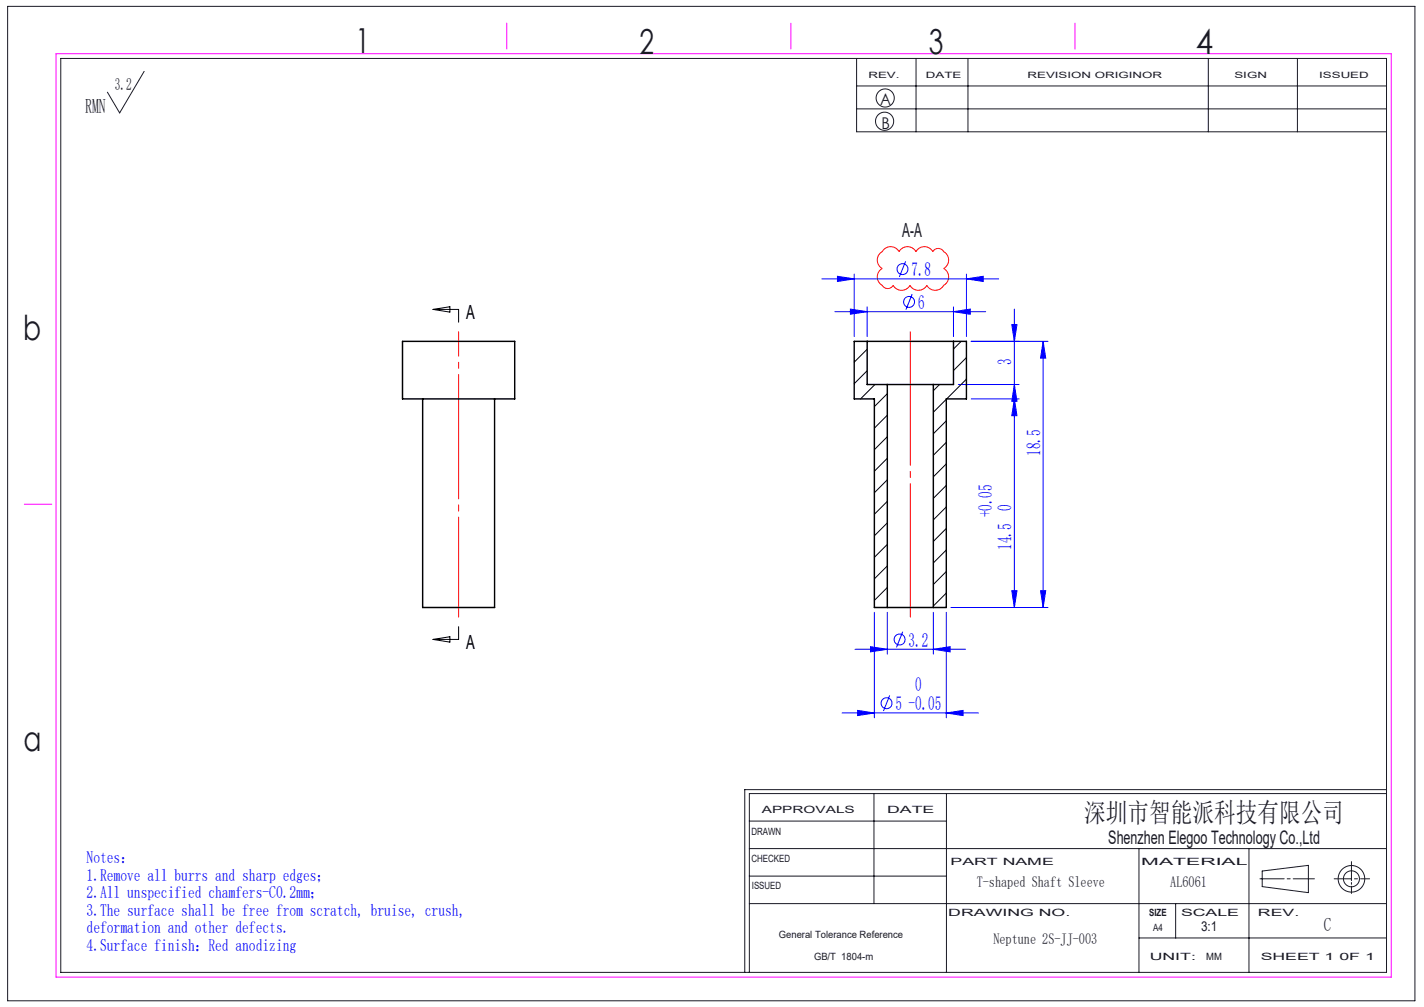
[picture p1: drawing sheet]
<svg xmlns="http://www.w3.org/2000/svg" width="297mm" height="210mm" viewBox="0 0 297 210" stroke-linecap="round" stroke-linejoin="round" font-family="sans-serif">
<g fill="none" stroke="#191924" stroke-width=".21">
<path d="M1.6 1.3h293.5v207.4h-293.5zM12.7 12.2h276.5v190.6h-276.5zM30.1 14.9l-5.1 8.6-2.6-4.3M178.7 12.2v15.3h110.5M178.7 17.9h110.5M191.1 12.2v15.3M201.9 12.2v15.3M252 12.2v15.3M270.6 12.2v15.3M178.7 22.7h110.5M156.3 177h132.9M156.3 171.2h41.1"/>
<path d="M182.3 165.5v22.9M197.4 165.5v37.3M237.6 177v25.8M260.5 177v25.8M281.9 179.7v4M289.2 165.5h-132.9v37.3M289.2 164.7h-133.9v38.1M156.3 188.4h132.9M156.3 182.7h41.1M237.6 195.6h51.6M245.2 188.4v7.2M262.8 183.3h5"/>
<path d="M263.3 181.6l9.6-1.1v5.7l-9.6-1.3zM268.5 183.3h.6M269.7 183.3h4.4M278.3 183.3h3.6M281.9 184v.4M281.9 184.8v1.5M282.5 183.3h.6M283.8 183.3h1.9"/>
<circle cx="184.5" cy="25.3" r="1.89"/>
<circle cx="184.6" cy="20.4" r="1.89"/>
<circle cx="281.9" cy="183.3" r="1.67"/>
<circle cx="281.9" cy="183.3" r="2.77"/>
</g>
<path d="M11.7 11.2h278.5v192.6h-278.5zM105.7 4.8v5.4M165 4.8v5.4M224.2 4.8v5.4M5.1 105.1h5.7" fill="none" stroke="#f0f" stroke-width=".21"/>
<g fill="none" stroke="#00f" stroke-width=".21">
<path d="M171.4 58.2h36.9M174.7 57.6l3.5 .6-3.5 .5zM178.2 57.2v13M188.9 54.5l-1.3 3.3M201.6 58.2l3.5-.6v1.1zM201.6 57.2v13M174.1 65h31.5M177.4 64.5l3.5 .5-3.5 .5zM180.9 64v6.2M190.3 61.3l-1.3 3.3M198.9 65l3.5-.5v1zM198.9 64v6.2"/>
<path d="M202.6 71.2h16M211 67.7h1.1l-.5 3.5zM211.6 64.5v62.2M217.6 71.2l.5 3.5h-1.1zM217.6 71.2v55.5M199.9 80.2h12.7M202.6 83.2h10M211.6 83.2l.5 3.5h-1.1zM211.6 80.2l.5 3.5h-1.1zM178.3 135.4h23.1M181.6 134.9l3.5 .5-3.5 .5zM182.4 127.7v22"/>
<path d="M185.1 127.7v8.7M188.3 131.7l-1.3 3.3M194.7 135.4l3.5-.5v1zM194.7 127.7v8.7M197.4 127.7v22M198.4 126.7h20.2M211 123.2h1.1l-.5 3.5zM217 123.2h1.1l-.5 3.5zM175.6 148.7h28.5M178.9 148.1l3.5 .6-3.5 .5zM185.6 145l-1.3 3.3M197.4 148.7l3.5-.6v1.1z"/>
<circle cx="188.2" cy="56.1" r="1.14"/>
<circle cx="189.6" cy="63" r="1.14"/>
<circle cx="187.6" cy="133.4" r="1.14"/>
<circle cx="184.9" cy="146.7" r="1.14"/>
</g>
<path d="M183.5 52.9l.3-.3a2.11 2.11 0 0 1 3.7-.1 2.01 2.01 0 0 1 3.5 0 2.01 2.01 0 0 1 3.5 0 1.4 1.4 0 0 1 2.5 .1 2.01 2.01 0 0 1-.2 3.4 2.11 2.11 0 0 1-.1 3.7 2.01 2.01 0 0 1-3.4-.2 2.01 2.01 0 0 1-3.5 0 2.01 2.01 0 0 1-3.5 0 1.4 1.4 0 0 1-2.5-.1 2.01 2.01 0 0 1 .2-3.4 2.01 2.01 0 0 1-.5-3.1z" fill="none" stroke="#f00" stroke-width=".21"/>
<path d="M90.3 64.5h5.4v2.7M90.3 64.5l3.5-.5v1.1zM90.3 133.3l3.5-.5v1.1zM95.7 130.7v2.6h-5.4" fill="none" stroke="#000" stroke-width=".21"/>
<path d="M95.7 83.2v45.5" fill="none" stroke="#f00" stroke-width=".21" stroke-dasharray="30.5 1.3 1.3 1.3" stroke-dashoffset="9.6"/>
<path d="M95.7 69.2v14" fill="none" stroke="#f00" stroke-width=".21" stroke-dasharray="30.5 1.3 1.3 1.3" stroke-dashoffset="25.4"/>
<path d="M189.9 69.2v59.5" fill="none" stroke="#f00" stroke-width=".21" stroke-dasharray="30.5 1.3 1.3 1.3" stroke-dashoffset="2.6"/>
<g fill="#00f">
<path d="M174.7 57.6l3.5 .6-3.5 .5zM201.6 58.2l3.5-.6v1.1zM178.9 148.1l3.5 .6-3.5 .5zM197.4 148.7l3.5-.6v1.1z"/>
<path d="M181.6 134.9l3.5 .5-3.5 .5zM194.7 135.4l3.5-.5v1z"/>
<path d="M177.4 64.5l3.5 .5-3.5 .5zM198.9 65l3.5-.5v1z"/>
<path d="M211.6 83.2l.5 3.5h-1.1zM211 123.2h1.1l-.5 3.5zM211 67.7h1.1l-.5 3.5zM211.6 80.2l.5 3.5h-1.1zM217.6 71.2l.5 3.5h-1.1zM217 123.2h1.1l-.5 3.5z"/>
</g>
<path d="M84 71.2h23.4v12h-23.4zM180.9 71.2h18M180.9 71.2h-2.7v12h4.2v43.5h2.7M180.9 71.2v9h4.2M198.9 71.2h2.7v12h-4.2v43.5h-2.7M198.9 71.2v9h-4.2M88.2 83.2v43.5h15v-43.5M185.1 80.2h9.6M185.1 80.2v46.5M194.7 80.2v46.5M185.1 126.7h9.6" fill="none" stroke="#000" stroke-width=".3"/>
<g fill="none" stroke="#000" stroke-width=".21">
<path d="M180.9 72.8l-2.7 2.7M180.9 77.3l-2.7 2.7M200.5 71.2l-1.6 1.6M201.6 74.6l-2.7 2.7M201.6 79.1l-4.2 4.1M182.5 80.2l-3 3M185.1 82.1l-2.7 2.7M185.1 86.6l-2.7 2.7M185.1 91.1l-2.7 2.7M185.1 95.6l-2.7 2.7M196 80.2l-1.3 1.3M197.4 83.3l-2.7 2.7"/>
<path d="M197.4 87.8l-2.7 2.7M197.4 92.2l-2.7 2.7M197.4 96.7l-2.7 2.7M185.1 100.1l-2.7 2.7M185.1 104.5l-2.7 2.7M185.1 109l-2.7 2.7M185.1 113.5l-2.7 2.7M185.1 118l-2.7 2.7M197.4 105.7l-2.7 2.7M197.4 110.2l-2.7 2.7M197.4 101.2l-2.7 2.7M197.4 114.7l-2.7 2.7"/>
<path d="M197.4 119.2l-2.7 2.7M185.1 122.5l-2.7 2.7M197.4 123.7l-2.7 2.7"/>
</g>
<g font-size="7.2" fill="#191924">
<text x="74.1" y="11">1</text>
<text x="133.4" y="11.2">2</text>
<text x="193.7" y="11.3">3</text>
<text x="249.4" y="11.3">4</text>
<text x="4.8" y="70.9">b</text>
<text x="4.9" y="156.5">a</text>
</g>
<text font-size="5.6" fill="#191924" x="226.2" y="171.5">深圳市智能派科技有限公司</text>
<text font-size="4.2" fill="#191924" x="17.8" y="23.5">RMN</text>
<text font-size="4.1" fill="#191924" x="188.2" y="49.4">A-A</text>
<g font-size="4.1" fill="#00f">
<text x="190.1" y="57.6">7.8</text>
<text x="191.5" y="64.4">6</text>
<text x="211" y="76" transform="rotate(-90 211 76)">3</text>
<text x="217" y="95" transform="rotate(-90 217 95)">18.5</text>
<text x="206.9" y="107.9" transform="rotate(-90 206.9 107.9)">+0.05</text>
<text x="211" y="114.7" transform="rotate(-90 211 114.7)">14.5 0</text>
<text x="189.5" y="134.8">3.2</text>
<text x="186.8" y="148.1">5 -0.05</text>
<text x="190.9" y="144">0</text>
</g>
<g font-size="4.1">
<text x="97.2" y="66.4">A</text>
<text x="97.2" y="135.3">A</text>
</g>
<g font-size="3.9" fill="#191924">
<text x="231.2" y="176">Shenzhen Elegoo Technology Co.,Ltd</text>
<text x="276.1" y="194.2">C</text>
</g>
<text font-size="3.5" fill="#191924" x="24" y="18.7">3.2</text>
<g font-size="3.5" fill="#00f">
<text x="18.1" y="180.1">Notes：</text>
<text x="18.1" y="183.7">1.Remove all burrs and sharp edges；</text>
<text x="18.1" y="187.3">2.All unspecified chamfers-C0.2mm；</text>
<text x="18.1" y="191">3.The surface shall be free from scratch, bruise, crush,</text>
<text x="18.1" y="194.6">deformation and other defects.</text>
<text x="18.1" y="198.2">4.Surface finish：Red anodizing</text>
</g>
<g font-size="3.4" fill="#191924">
<text x="183.6" y="22">A</text>
<text x="183.8" y="27">B</text>
</g>
<g font-size="3.2" fill="#191924">
<text x="203.7" y="185.1">T-shaped Shaft Sleeve</text>
<text x="244.1" y="185.1">AL6061</text>
<text x="207.2" y="196.9">Neptune 2S-JJ-003</text>
</g>
<text font-size="2.8" fill="#191924" x="250.5" y="194.2">3:1</text>
<g font-size="2.1" fill="#191924">
<text x="158.9" y="169.5">APPROVALS</text>
<text x="185" y="169.5">DATE</text>
<text x="156.7" y="174.2">DRAWN</text>
<text x="156.7" y="179.7">CHECKED</text>
<text x="156.8" y="185.4">ISSUED</text>
<text x="198.2" y="180.4">PART NAME</text>
<text x="238" y="180.4">MATERIAL</text>
<text x="197.8" y="191">DRAWING NO.</text>
<text x="239.7" y="191">SIZE</text>
<text x="246.3" y="191">SCALE</text>
<text x="262.4" y="191">REV.</text>
<text x="162.4" y="195.6">General Tolerance Reference</text>
<text x="240.5" y="194.1">A4</text>
<text x="169.8" y="200.2">GB/T 1804-m</text>
<text x="239.8" y="200.2">UNIT:</text>
<text x="251.6" y="200.2">MM</text>
<text x="262.9" y="200.2">SHEET 1 0F 1</text>
</g>
<g font-size="1.8" fill="#191924">
<text x="181.1" y="16.3">REV.</text>
<text x="193.1" y="16.3">DATE</text>
<text x="214.3" y="16.3">REVISION ORIGINOR</text>
<text x="257.5" y="16.3">SIGN</text>
<text x="275.1" y="16.3">ISSUED</text>
</g>
</svg>
